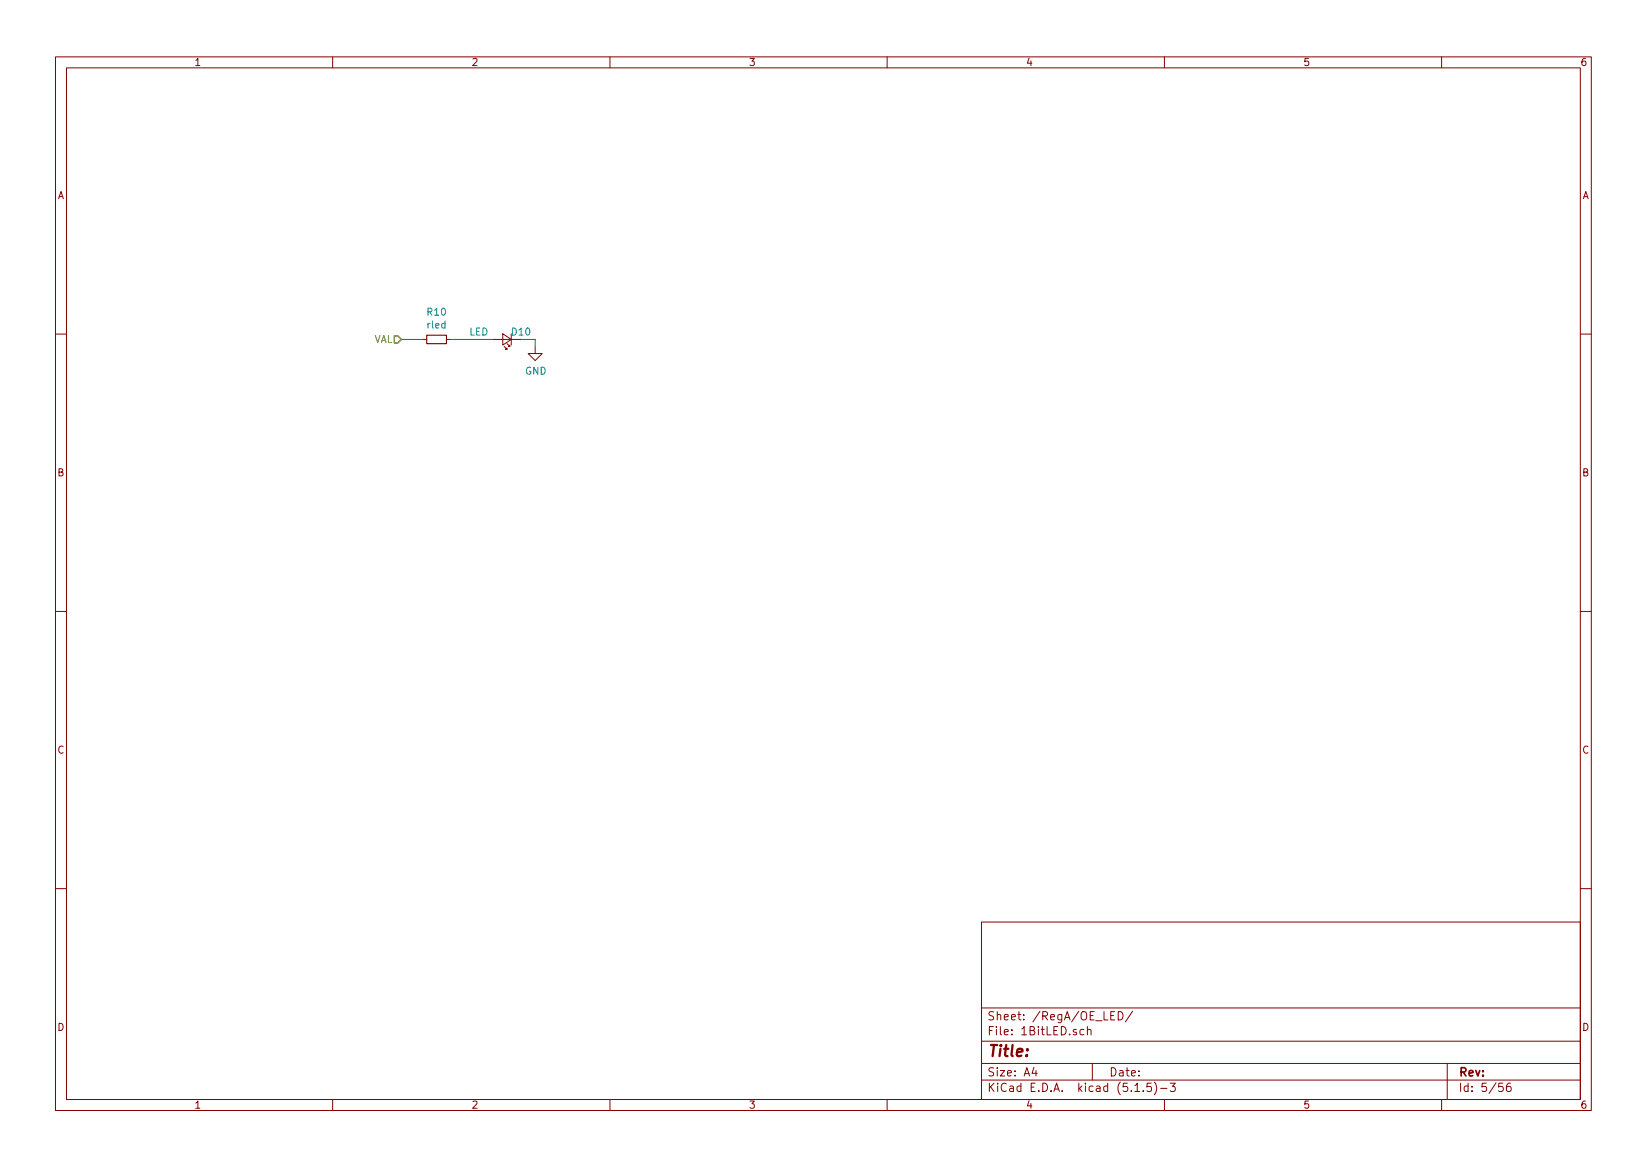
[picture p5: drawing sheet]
<svg xmlns="http://www.w3.org/2000/svg" width="297mm" height="210mm" viewBox="0 0 297 210" stroke-linecap="round" stroke-linejoin="round" font-family="sans-serif">
<g fill="none" stroke="#840000" stroke-width=".18">
<path d="M10 10.3h277v189.9h-277zM12 12.2h273v186.1h-273zM60 10.3v1.9M110 10.3v1.9M160 10.3v1.9M210 10.3v1.9M260 10.3v1.9M10 60.2h2M76.2 61.2h.8M80.5 61.2h.8M88.9 61.2h5.1M90.7 60.2l1.5 1-1.5 1z"/>
<path d="M90.9 62.5l.5 .5h-.2h.2v-.3M91.4 62l.5 .5h-.2h.2v-.3M92.2 60.2v2M96.5 62.5v1.2h1.3l-1.3 1.3-1.3-1.3h1.3M285 60.2h2M10 110.3h2M285 110.3h2M10 160.2h2M177 166.3h108v32h-108zM285 160.2h2M60 198.3v1.9M110 198.3v1.9"/>
<path d="M160 198.3v1.9M177 194.8h108M177 191.8h108M177 187.8h108M177 181.8h108M186.5 192.5l-.4 1h1M186.8 193v1M195.5 185.7l-.5-.1-.2 .3v.6l.2 .1 .5-.1M196.1 185.7h.1a.37 .37 0 0 1 .6 .1v.8M196.1 185.1v1.5M197 191.8v3M200.3 183.1h.5"/>
<path d="M201 182.4h-.7v1.5h.7M201.7 182.4a.76 .76 0 0 1 .8 .8 .76 .76 0 0 1-.8 .7zM204.3 182.3l-1.3 2M204.7 196.8h.8M206.2 196.7v.1M207.6 195.3h-.7l-.1 .7 .2-.1 .5 .1 .2 .2-.1 .5-.2 .1-.6-.1M208.2 195.1a1.71 1.71 0 0 1 0 2.3M209.3 196.3h1.2M210 198.3v1.9M211 195.3h1l-.5 .6 .4 .1v.7l-.2 .1-.7-.1M260 198.3v1.9M261 191.8v6.5"/>
<path d="M271 195.3h-.7v.7l.2-.1 .5 .1 .1 .2-.1 .5-.2 .1-.5-.1M272.4 195.3a.62 .62 0 0 0-.7 .7l.1 .7 .2 .1 .5-.1v-.5l-.1-.2-.4-.1-.3 .3"/>
</g>
<path d="M77 60.4h3.5v1.6h-3.5z" fill="none" stroke="#840000" stroke-width=".2"/>
<path d="M72.4 61.2h3.8M81.3 61.2h7.6M94 61.2h2.5v1.3" fill="none" stroke="#008400" stroke-width=".18"/>
<path d="M71.1 60.6h.7l.6 .6-.6 .6h-.7z" fill="none" stroke="#848400" stroke-width=".25"/>
<text font-size="2.8" fill="#840000" x="178" y="190.5">Title:</text>
<g font-size="2.1" fill="#840000">
<text x="178" y="184">Sheet: /RegA/OE_LED/</text>
<text x="178" y="186.7">File: 1BitLED.sch</text>
<text x="178" y="196.9">KiCad E.D.A. kicad (5.1.5)-3</text>
<text x="178" y="194.1">Size: A4</text>
<text x="200" y="194.1">Date:</text>
<text x="263" y="194.1">Rev:</text>
<text x="263" y="196.9">Id: 5/56</text>
</g>
<g font-size="1.8" fill="#840000">
<text x="35" y="11.9">1</text>
<text x="85" y="11.9">2</text>
<text x="135" y="11.9">3</text>
<text x="185" y="11.9">4</text>
<text x="235" y="11.9">5</text>
<text x="285" y="11.9">6</text>
<text x="10.4" y="35.9">A</text>
<text x="285.4" y="35.9">A</text>
<text x="10.4" y="85.9">B</text>
<text x="285.4" y="85.9">B</text>
<text x="10.4" y="135.9">C</text>
<text x="285.4" y="135.9">C</text>
<text x="10.4" y="185.9">D</text>
<text x="285.4" y="185.9">D</text>
<text x="35" y="199.9">1</text>
<text x="85" y="199.9">2</text>
<text x="135" y="199.9">3</text>
<text x="185" y="199.9">4</text>
<text x="235" y="199.9">5</text>
<text x="285" y="199.9">6</text>
</g>
<g font-size="1.8" fill="#008484">
<text x="77.1" y="56.9">R10</text>
<text x="77.1" y="59.2">rled</text>
<text x="84.6" y="60.5">LED</text>
<text x="92.3" y="60.5">D10</text>
<text x="94.7" y="67.6">GND</text>
</g>
<text font-size="1.8" fill="#848400" x="67.3" y="61.8">VAL</text>
</svg>
